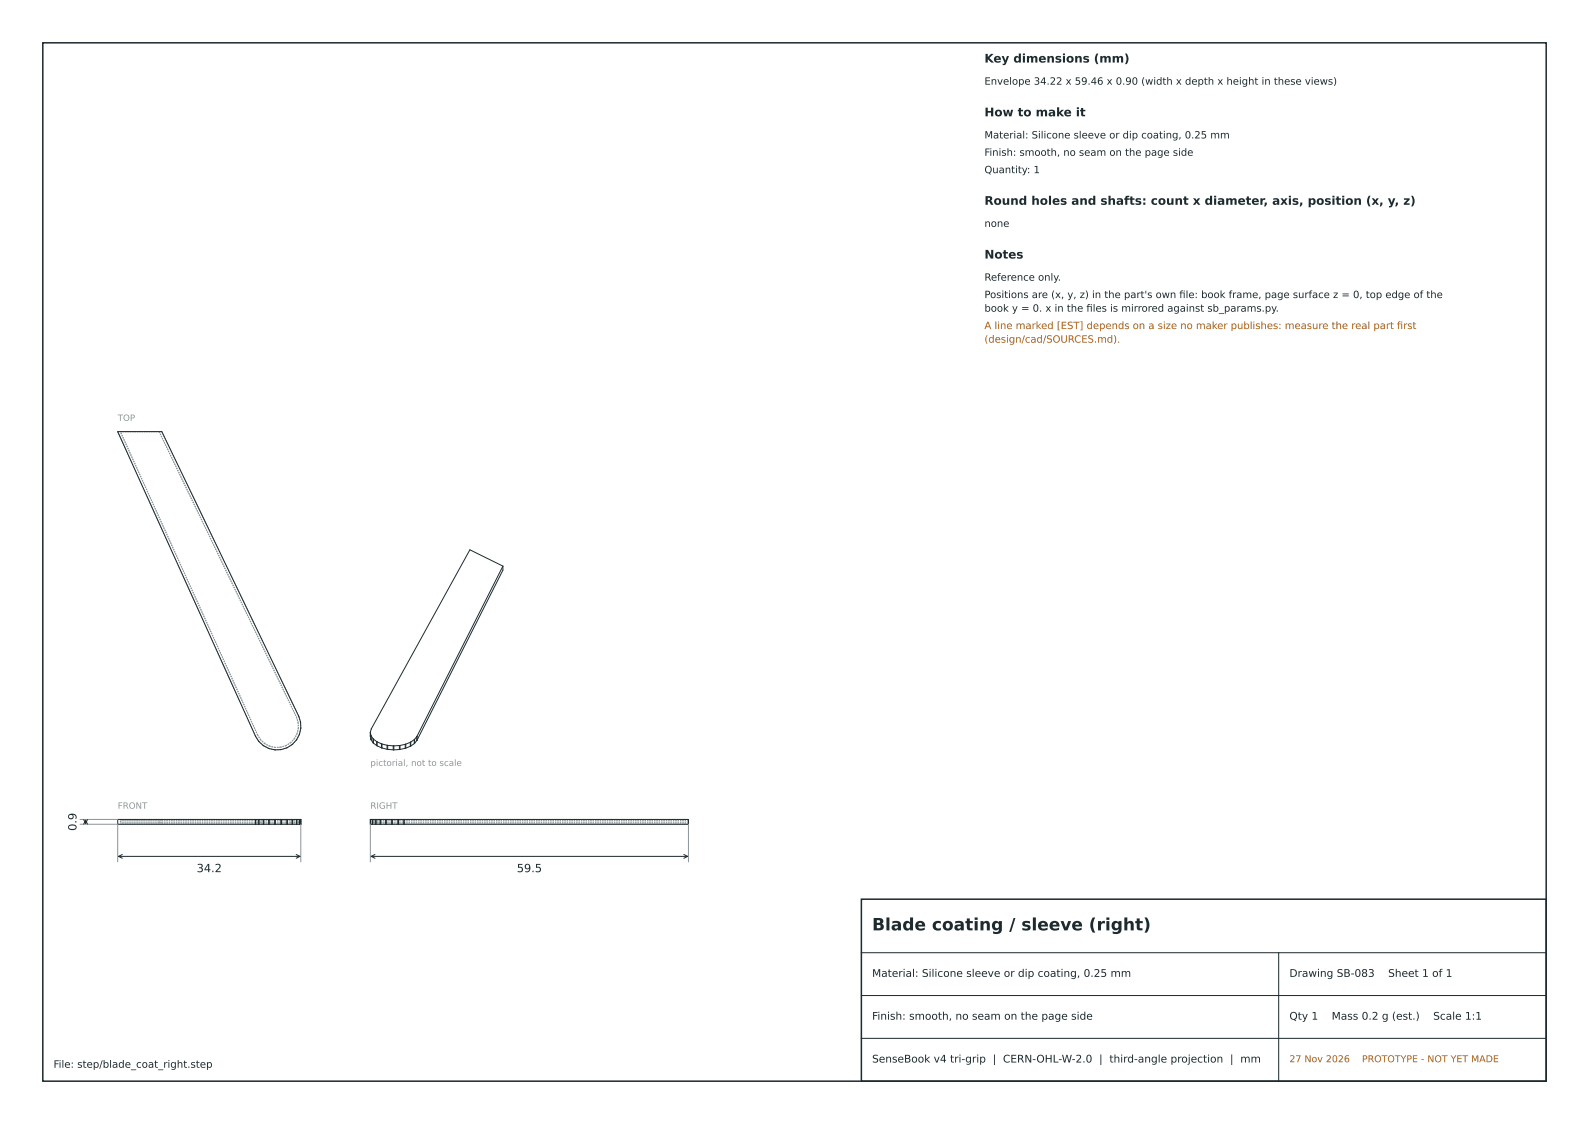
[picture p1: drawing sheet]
<svg xmlns="http://www.w3.org/2000/svg" width="297mm" height="210mm" viewBox="0 0 297 210" stroke-linecap="round" stroke-linejoin="round" font-family="sans-serif">
<path d="M8 8h281v194h-281zM161 168h128v34h-128z" fill="none" stroke="#1d2a2e" stroke-width=".28"/>
<g fill="none" stroke="#8a979b" stroke-width=".19" stroke-dasharray=".3 .2" stroke-linecap="butt">
<path d="M22.5 80.6h7.2M29.7 80.6l25.7 53.4M30.2 80.6h-8.2M30.2 80.6l25.6 53.2M47.8 137.5l-25.8-56.9M47.8 137.5v.1M48.2 137.4l-25.7-56.8M48.3 138.5l-.5-.9M48.3 138.5l.1 .1M48.7 138.2l-.5-.8M49.2 139.3l-.8-.7M49.2 139.3h.1"/>
<path d="M49.5 138.9l-.8-.7M50.2 139.8l-.9-.5M50.2 139.8l.1 .1M50.4 139.4l-.9-.5M51.4 139.6l-1-.2M52.5 139.6h-1.1M53.5 139.3l-1 .3M53.6 139.7l-1 .3M53.6 139.7h.1M54.4 138.7l-.9 .6M54.6 139.1l-.9 .6M54.6 139.1l.1-.1"/>
<path d="M55.1 138l-.7 .7M55.4 138.3l-.7 .7M55.4 138.3l.1-.1M55.4 134l.3 1M55.5 137l-.4 1M55.7 135l.1 1M55.8 136l-.3 1M55.8 133.8l.4 1M55.9 137.2l-.4 1M55.9 137.2l.1-.1M56.2 135v1M56.2 135v-.2"/>
<path d="M56.2 136.1l-.2 1M56.2 136.1v-.1M22.5 153.7h7.2M22.5 153.3v.4M22.5 153.3h7.2M29.7 153.7v-.4M29.7 153.7h25.7M29.7 153.3h25.7M30.2 154h-8.2M30.2 154h25.6M30.2 153.1h-8.2M30.2 153.1v.9"/>
<path d="M30.2 153.1h25.6M48.2 153.7h-25.7M48.2 153.3h-25.7M48.2 153.7v-.4M48.7 153.7h-.5M48.7 153.3h-.5M48.7 153.7v-.4M49.5 153.7h-.8M49.5 153.3h-.8M49.5 153.7v-.4M50.4 153.7h-.9M50.4 153.3h-.9"/>
<path d="M50.4 153.7v-.4M51.3 140.1l-1-.2M51.3 140.1h.2M51.4 153.7h-1M51.4 153.3h-1M51.4 153.7v-.4M52.5 153.7h-1.1M52.5 153.3h-1.1M52.5 153.7v-.4M52.5 140.1h-1M52.5 140.1l.1-.1M53.5 153.7h-1"/>
<path d="M53.5 153.3h-1M53.5 153.7v-.4M54.4 153.7h-.9M54.4 153.3h-.9M54.4 153.7v-.4M55.1 153.7h-.7M55.1 153.3h-.7M55.1 153.7v-.4M55.4 153.7h.3M55.4 153.3h.3M55.4 153.7v-.4M55.5 153.7h-.4"/>
<path d="M55.5 153.3h-.4M55.5 153.7v-.4M55.7 153.7h.1M55.7 153.3h.1M55.7 153.7v-.4M55.8 153.7h-.3M55.8 153.3h-.3M55.8 153.7v-.4M55.8 154h.4M55.8 153.1h.4M69.2 154h.3M69.2 153.1h.3"/>
<path d="M69.5 154h.5M69.5 153.1h.5M69.7 153.7h.2M69.7 153.3h.2M69.7 153.7v-.4M69.9 153.7h.5M69.9 153.3h.5M69.9 153.7v-.4M70 153.7h-.3M70 153.3h-.3M70 153.7v-.4M70 154h.8"/>
<path d="M70 153.1h.8M70.4 153.7h.7M70.4 153.3h.7M70.4 153.7v-.4M70.6 153.7h-.6M70.6 153.3h-.6M70.6 153.7v-.4M70.8 154h.9M70.8 153.1h.9M71.1 153.7h.9M71.1 153.3h.9M71.1 153.7v-.4"/>
<path d="M71.4 153.7h-.8M71.4 153.3h-.8M71.4 153.7v-.4M71.8 154h56.9M71.8 154h-.1M71.8 153.1h56.9M71.8 153.1h-.1M72 153.7h56.7M72 153.3h56.7M72 153.7v-.4M72.3 153.7h-.9M72.3 153.3h-.9"/>
<path d="M72.3 153.7v-.4M73.3 153.7h-1M73.3 153.3h-1M73.3 153.7v-.4M74.4 153.7h-1.1M74.4 153.3h-1.1M74.4 153.7v-.4M75.3 153.7h-.9M75.3 153.3h-.9M75.3 153.7v-.4M128.7 154v-.9M128.7 153.3v.4"/>
<path d="M128.7 153.7v-.4M128.7 153.7h-53.4M128.7 153.3h-53.4"/>
</g>
<g fill="none" stroke="#1d2a2e" stroke-width=".19">
<path d="M22 80.6h8.2l25.6 53.2 .4 1.1v1.1l-.2 1.2-.6 1.1-.8 .8-.9 .6-1.2 .4h-1.1l-1.1-.3-1.1-.5-.8-.8-.6-.9zM94 105.8v.7l-16.1 31.8M94 105.8l-6.2-3.1-18.4 33.5-.2 .6M94 105.8l-16.1 31.8M69.2 136.8h.1M69.2 136.8v.8M69.2 137.6h.1M69.2 136.8l.1 .6M69.2 137.6l.2 .6M69.3 137.4l.4 .6M69.3 137.4l.1 .8M69.4 138.2l.3 .6"/>
<path d="M69.7 138l.1 .1M69.7 138v.8M69.7 138.8h.1M69.8 138.1l.6 .5M69.8 138.1v.7M69.8 138.8l.6 .5M70.4 138.6h.1M70.4 138.6v.7M70.4 139.3l.1 .1M70.5 138.6l.8 .4M70.5 138.6v.8M70.5 139.4l.8 .3"/>
<path d="M71.3 139h.1M71.3 139v.7M71.3 139.7l.1 .1M71.4 139l1 .2M71.4 139v.8M71.4 139.8l1 .2M72.4 139.2l.1 .1M72.4 139.2v.8M72.4 140h.1M72.5 139.3l1 .1M72.5 139.3v.7M73.5 139.4h.1"/>
<path d="M73.5 139.4v.7M73.6 139.4v.7M74.7 139.3l-1.1 .1M74.7 139.3v.7M74.8 139.3h-.1M74.8 139.3v.7M75.7 139.1l-.9 .2M75.7 139.1v.7M75.7 139.8l-.9 .2M75.8 139l-.1 .1M75.8 139v.8M75.8 139.8h-.1"/>
<path d="M76.7 138.7l-.9 .3M76.7 138.7v.7M76.7 139.4l-.9 .4M76.8 138.6l-.1 .1M76.8 138.6v.8M76.8 139.4h-.1M77.4 138.2l-.6 .4M77.4 138.2v.7M77.4 138.9l-.6 .5M77.5 138.1l-.1 .1M77.5 138.1v.8M77.5 138.9h-.1"/>
<path d="M77.9 138.3l-.4 .6M77.9 137.6l-.4 .5M77.9 137.6v.7M15.6 154l.4-.7 .4 .7M15.6 153.1l.4 .7 .4-.7M16 153.3v.5M22.2 160h33.9M22.9 159.6l-.7 .4 .7 .4M47.8 153.1v.9zM48.3 154h.1M48.3 153.1h.1M48.3 153.1h-26.3v.9h26.3"/>
<path d="M48.3 153.1v.9M48.4 154h.8M48.4 153.1h.8M48.4 153.1v.9M49.2 154h.1M49.2 153.1h.1M49.2 153.1v.9M49.3 154h.9M49.3 153.1h.9M49.3 153.1v.9M50.2 154h.1M50.2 153.1h.1"/>
<path d="M50.2 153.1v.9M50.3 154h1M50.3 153.1h1M50.3 153.1v.9M51.3 154h.2M51.3 153.1h.2M51.3 153.1v.9M51.5 154h1M51.5 153.1h1M51.5 153.1v.9M52.5 154h.1M52.5 153.1h.1"/>
<path d="M52.5 153.1v.9M52.6 154h1M52.6 153.1h1M52.6 153.1v.9M53.6 154h.1M53.6 153.1h.1M53.6 153.1v.9M53.7 154h.9M53.7 153.1h.9M53.7 153.1v.9M54.6 154h.1M54.6 153.1h.1"/>
<path d="M54.6 153.1v.9M54.7 154h.7M54.7 153.1h.7M54.7 153.1v.9M55.4 159.6l.7 .4-.7 .4M55.4 154h.1M55.4 153.1h.1M55.4 153.1v.9M55.5 154h.7M55.5 153.1h.7M55.5 153.1v.9M55.9 153.1l.1 .9z"/>
<path d="M56.2 154h.1M56.2 153.1h.1M56.2 153.1v.9M69.2 153.1v.9M69.2 154h.1M69.2 153.1h.1M69.2 154h.4M69.2 153.1h.4M69.3 153.1v.9zM69.4 160h59.1M69.6 154h.1M69.6 153.1h.1"/>
<path d="M69.6 153.1v.9M69.7 154h.5M69.7 153.1h.5M69.7 153.1v.9M70.1 159.6l-.7 .4 .7 .4M70.2 154h.1M70.2 153.1h.1M70.2 153.1v.9M70.3 154h.8M70.3 153.1h.8M70.3 153.1v.9M71.1 154h.1"/>
<path d="M71.1 153.1h.1M71.1 153.1v.9M71.2 154h.9M71.2 153.1h.9M71.2 153.1v.9M72.1 154h.1M72.1 153.1h.1M72.1 153.1v.9M72.2 154h1M72.2 153.1h1M72.2 153.1v.9M72.5 140l1 .1"/>
<path d="M73.2 154h.1M73.2 153.1h.1M73.2 153.1v.9M73.3 154h1.1M73.3 153.1h1.1M73.3 153.1v.9M73.5 140.1h.1M74.4 154h.1M74.4 153.1h.1M74.4 153.1v.9M74.5 154h1M74.5 153.1h1"/>
<path d="M74.5 153.1v.9M74.7 140l-1.1 .1M74.8 140h-.1M75.5 154h.1M75.5 153.1h.1M75.5 153.1v.9M75.5 153.1h53.2v.9h-53.2M127.8 159.6l.7 .4-.7 .4M161 178h128M239 178v24M161 194h128M161 186h128"/>
</g>
<path d="M15 154h7v7M15 153.1h7M56.2 154v7M69.2 154v7M128.7 154v7" fill="none" stroke="#8a979b" stroke-width=".19"/>
<text font-size="3.2" fill="#1d2a2e" x="163" y="173.8">Blade coating / sleeve (right)</text>
<g font-size="2.2" fill="#1d2a2e">
<text x="184" y="11.7">Key dimensions (mm)</text>
<text x="184" y="21.7">How to make it</text>
<text x="184" y="38.3">Round holes and shafts: count x diameter, axis, position (x, y, z)</text>
<text x="184" y="48.3">Notes</text>
</g>
<g font-size="2.1" fill="#1d2a2e">
<text x="14.3" y="155.2" transform="rotate(-90 14.3 155.2)">0.9</text>
<text x="36.8" y="162.9">34.2</text>
<text x="96.6" y="162.9">59.5</text>
</g>
<g font-size="2" fill="#1d2a2e">
<text x="163" y="182.5">Material: Silicone sleeve or dip coating, 0.25 mm</text>
<text x="241" y="182.5">Drawing SB-083</text>
<text x="259.5" y="182.5">Sheet 1 of 1</text>
<text x="163" y="190.5">Finish: smooth, no seam on the page side</text>
<text x="241" y="190.5">Qty 1</text>
<text x="248.9" y="190.5">Mass 0.2 g (est.)</text>
<text x="267.9" y="190.5">Scale 1:1</text>
<text x="163" y="198.5">SenseBook v4 tri-grip | CERN-OHL-W-2.0 | third-angle projection | mm</text>
</g>
<g font-size="1.9" fill="#1d2a2e">
<text x="184" y="15.8">Envelope 34.22 x 59.46 x 0.90 (width x depth x height in these views)</text>
<text x="184" y="25.9">Material: Silicone sleeve or dip coating, 0.25 mm</text>
<text x="184" y="29.1">Finish: smooth, no seam on the page side</text>
<text x="184" y="32.4">Quantity: 1</text>
<text x="184" y="42.4">none</text>
<text x="184" y="52.4">Reference only.</text>
<text x="184" y="55.7">Positions are (x, y, z) in the part's own fle: book frame, page surface z = 0, top edge of the</text>
<text x="184" y="58.2">book y = 0. x in the fles is mirrored against sb_params.py.</text>
<text x="203.1" y="58.2">i</text>
<text x="220.4" y="55.7">i</text>
<text x="10" y="199.5">File: step/blade_coat_right.step</text>
</g>
<g font-size="1.9" fill="#b0600f">
<text x="184" y="61.5">A line marked [EST] depends on a size no maker publishes: measure the real part frst</text>
<text x="184" y="64">(design/cad/SOURCES.md).</text>
<text x="261.1" y="61.5">i</text>
</g>
<g font-size="1.8" fill="#b0600f">
<text x="241" y="198.5">27 Nov 2026</text>
<text x="254.6" y="198.5">PROTOTYPE - NOT YET MADE</text>
</g>
<g font-size="1.6" fill="#8a979b">
<text x="22" y="78.6">TOP</text>
<text x="69.2" y="143.1">pictorial, not to scale</text>
<text x="22" y="151.1">FRONT</text>
<text x="69.2" y="151.1">RIGHT</text>
</g>
</svg>
